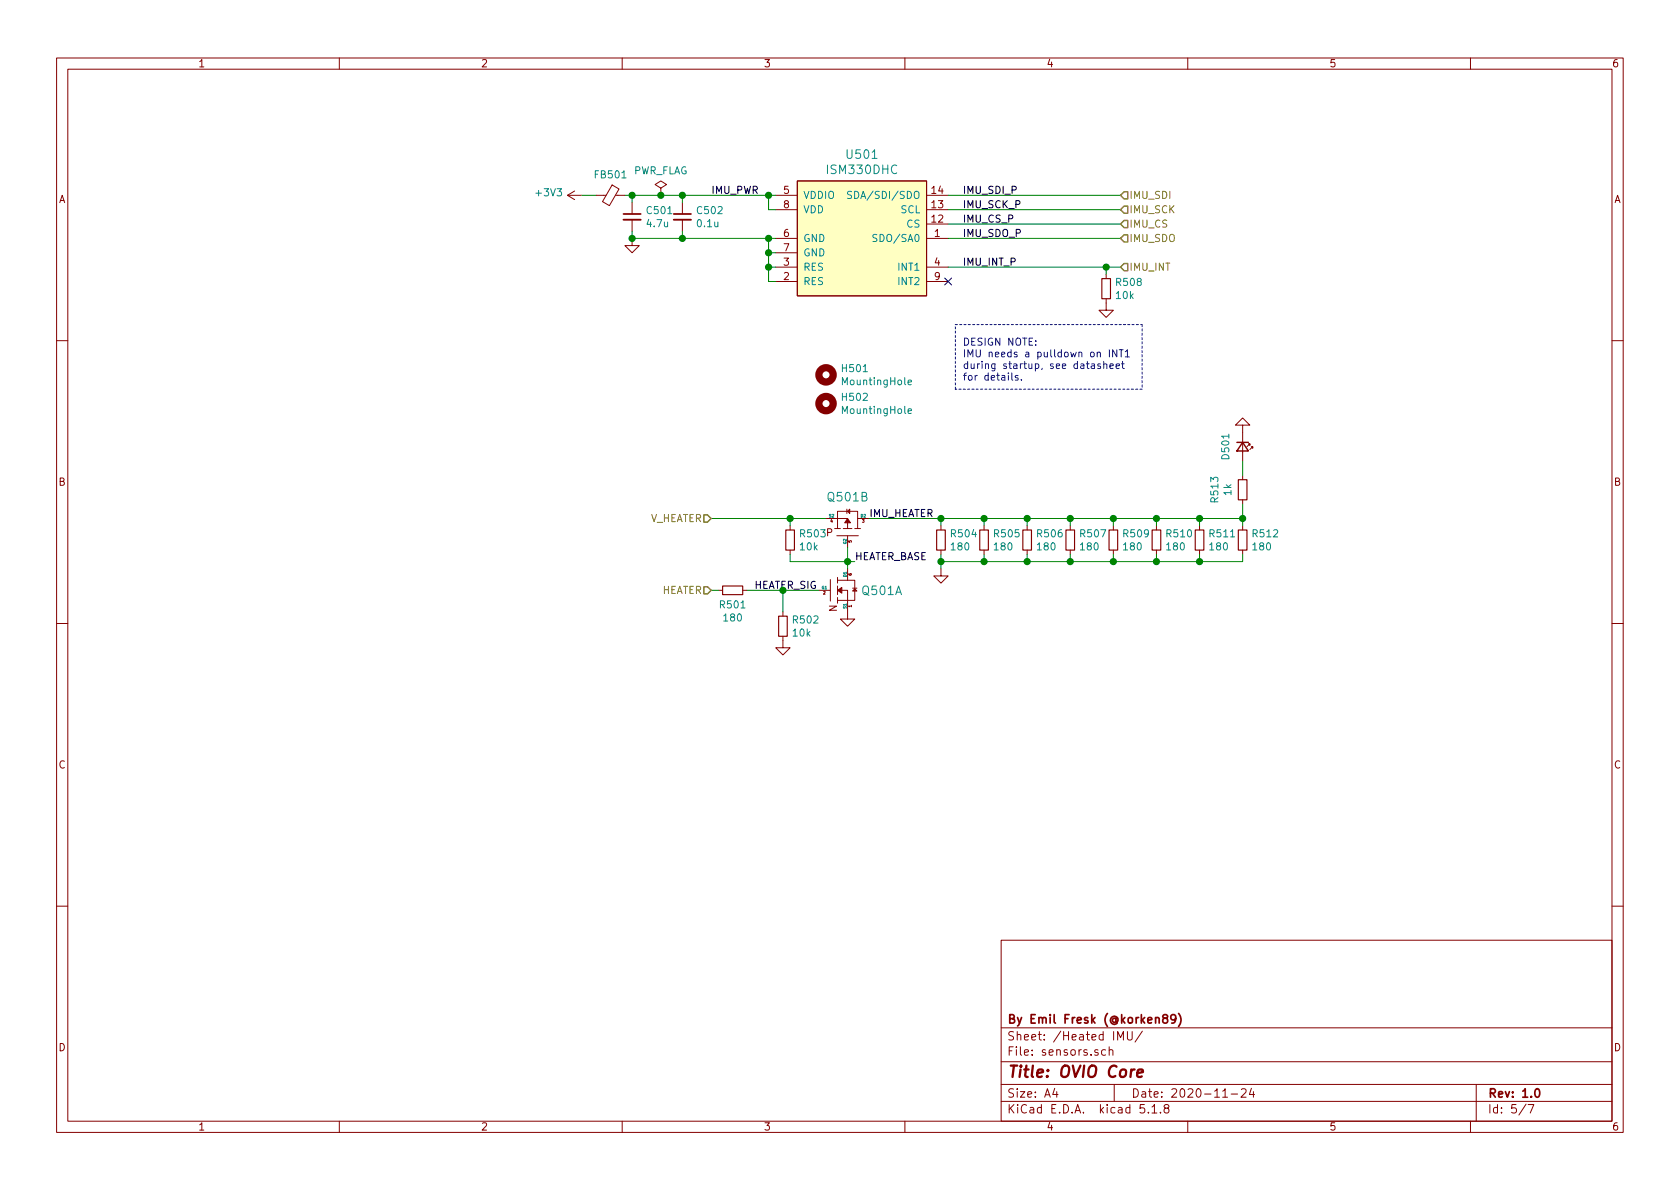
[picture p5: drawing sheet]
EESchema Schematic File Version 4
EELAYER 30 0
EELAYER END
$Descr A4 11693 8268
encoding utf-8
Sheet 5 7
Title "OVIO Core"
Date "2020-11-24"
Rev "1.0"
Comp "By Emil Fresk (@korken89)"
Comment1 ""
Comment2 ""
Comment3 ""
Comment4 ""
$EndDescr
$Comp
L Device:Ferrite_Bead_Small FB?
U 1 1
P 4250 1350
AR Path="/5D0C5174/5D47D336" Ref="FB?"  Part="1" 
AR Path="/5D47D336" Ref="FB?"  Part="1" 
AR Path="/5D4713CF/5D47D336" Ref="FB501"  Part="1" 
F 0 "FB501" V 4105 1350 50  0000 C CNN
F 1 "Ferrite_Bead_Small" V 4104 1350 50  0001 C CNN
F 2 "passive:R_0402" V 4180 1350 50  0001 C CNN
F 3 "~" H 4250 1350 50  0001 C CNN
F 4 "BLM15PX471SN1D" H 4250 1350 50  0001 C CNN "MFPN"
	1    4250 1350
	0    1    1    0   
$EndComp
$Comp
L Device:C_Small C?
U 1 1
P 4750 1500
AR Path="/5D47D33C" Ref="C?"  Part="1" 
AR Path="/5D1FE04F/5D47D33C" Ref="C?"  Part="1" 
AR Path="/5D0C5174/5D47D33C" Ref="C?"  Part="1" 
AR Path="/5D4713CF/5D47D33C" Ref="C502"  Part="1" 
F 0 "C502" H 4842 1546 50  0000 L CNN
F 1 "0.1u" H 4842 1455 50  0000 L CNN
F 2 "passive:C_0402" H 4750 1500 50  0001 C CNN
F 3 "~" H 4750 1500 50  0001 C CNN
	1    4750 1500
	1    0    0    -1  
$EndComp
$Comp
L power:GND #PWR?
U 1 1
P 4400 1650
AR Path="/5D47D342" Ref="#PWR?"  Part="1" 
AR Path="/5D0C5174/5D47D342" Ref="#PWR?"  Part="1" 
AR Path="/5D4713CF/5D47D342" Ref="#PWR0502"  Part="1" 
F 0 "#PWR0502" H 4400 1400 50  0001 C CNN
F 1 "GND" H 4405 1477 50  0001 C CNN
F 2 "" H 4400 1650 50  0001 C CNN
F 3 "" H 4400 1650 50  0001 C CNN
	1    4400 1650
	1    0    0    -1  
$EndComp
$Comp
L Device:C_Small C?
U 1 1
P 4400 1500
AR Path="/5D47D348" Ref="C?"  Part="1" 
AR Path="/5D0C5174/5D47D348" Ref="C?"  Part="1" 
AR Path="/5D4713CF/5D47D348" Ref="C501"  Part="1" 
F 0 "C501" H 4492 1546 50  0000 L CNN
F 1 "4.7u" H 4492 1455 50  0000 L CNN
F 2 "passive:C_0603" H 4400 1500 50  0001 C CNN
F 3 "~" H 4400 1500 50  0001 C CNN
	1    4400 1500
	1    0    0    -1  
$EndComp
Wire Wire Line
	4350 1350 4400 1350
Wire Wire Line
	4750 1400 4750 1350
Connection ~ 4750 1350
Wire Wire Line
	4400 1400 4400 1350
Connection ~ 4400 1350
Wire Wire Line
	4400 1350 4600 1350
Wire Wire Line
	4400 1600 4400 1650
Wire Wire Line
	4400 1650 4750 1650
Wire Wire Line
	4750 1650 4750 1600
Connection ~ 4400 1650
Connection ~ 4750 1650
Text Label 4950 1350 0    50   ~ 0
IMU_PWR
$Comp
L imu:ASM330LHH U501
U 1 1
P 5550 1250
F 0 "U501" H 6000 1437 60  0000 C CNN
F 1 "ISM330DHC" H 6000 1331 60  0000 C CNN
F 2 "lga:LGA-14-2.5x3" H 6000 1400 60  0001 C CNN
F 3 "https://www.st.com/resource/en/datasheet/ism330dhcx.pdf" H 6500 650 60  0001 C CNN
	1    5550 1250
	1    0    0    -1  
$EndComp
Wire Wire Line
	5400 1450 5350 1450
Wire Wire Line
	5350 1450 5350 1350
Connection ~ 5350 1350
Wire Wire Line
	5350 1350 5400 1350
Wire Wire Line
	5400 1950 5350 1950
Wire Wire Line
	5350 1950 5350 1850
Connection ~ 5350 1650
Wire Wire Line
	5350 1650 5400 1650
Wire Wire Line
	5400 1750 5350 1750
Connection ~ 5350 1750
Wire Wire Line
	5350 1750 5350 1650
Wire Wire Line
	5400 1850 5350 1850
Connection ~ 5350 1850
Wire Wire Line
	5350 1850 5350 1750
$Comp
L Device:R_Small R?
U 1 1
P 7700 2000
AR Path="/5D7D6E29/5D47D386" Ref="R?"  Part="1" 
AR Path="/5D0C5174/5D47D386" Ref="R?"  Part="1" 
AR Path="/5D1FE04F/5D47D386" Ref="R?"  Part="1" 
AR Path="/5D47D386" Ref="R?"  Part="1" 
AR Path="/5D4713CF/5D47D386" Ref="R508"  Part="1" 
F 0 "R508" H 7759 2046 50  0000 L CNN
F 1 "10k" H 7759 1955 50  0000 L CNN
F 2 "passive:R_0402" H 7700 2000 50  0001 C CNN
F 3 "~" H 7700 2000 50  0001 C CNN
	1    7700 2000
	1    0    0    -1  
$EndComp
$Comp
L power:GND #PWR?
U 1 1
P 7700 2100
AR Path="/5D47D38C" Ref="#PWR?"  Part="1" 
AR Path="/5D0C5174/5D47D38C" Ref="#PWR?"  Part="1" 
AR Path="/5D4713CF/5D47D38C" Ref="#PWR0506"  Part="1" 
F 0 "#PWR0506" H 7700 1850 50  0001 C CNN
F 1 "GND" H 7705 1927 50  0001 C CNN
F 2 "" H 7700 2100 50  0001 C CNN
F 3 "" H 7700 2100 50  0001 C CNN
	1    7700 2100
	1    0    0    -1  
$EndComp
Wire Wire Line
	7700 1900 7700 1850
NoConn ~ 6600 1950
$Comp
L power:+3V3 #PWR?
U 1 1
P 4050 1350
AR Path="/5D0C5174/5D4A3AD2" Ref="#PWR?"  Part="1" 
AR Path="/5D4713CF/5D4A3AD2" Ref="#PWR0501"  Part="1" 
F 0 "#PWR0501" H 4050 1200 50  0001 C CNN
F 1 "+3V3" V 4065 1478 50  0000 L CNN
F 2 "" H 4050 1350 50  0001 C CNN
F 3 "" H 4050 1350 50  0001 C CNN
	1    4050 1350
	0    -1   -1   0   
$EndComp
Wire Wire Line
	4050 1350 4150 1350
Text HLabel 7800 1350 2    50   Input ~ 0
IMU_SDI
Text HLabel 7800 1650 2    50   Input ~ 0
IMU_SDO
Text HLabel 7800 1450 2    50   Input ~ 0
IMU_SCK
Text HLabel 7800 1550 2    50   Input ~ 0
IMU_CS
Text HLabel 7800 1850 2    50   Input ~ 0
IMU_INT
Text Notes 6700 2650 0    50   ~ 0
DESIGN NOTE:\nIMU needs a pulldown on INT1\nduring startup, see datasheet\nfor details.
Wire Notes Line
	6650 2250 7950 2250
Wire Notes Line
	7950 2250 7950 2700
Wire Notes Line
	7950 2700 6650 2700
Wire Notes Line
	6650 2700 6650 2250
Text Label 6700 1350 0    50   ~ 0
IMU_SDI_P
Text Label 6700 1450 0    50   ~ 0
IMU_SCK_P
Text Label 6700 1550 0    50   ~ 0
IMU_CS_P
Text Label 6700 1650 0    50   ~ 0
IMU_SDO_P
Text Label 6700 1850 0    50   ~ 0
IMU_INT_P
Text HLabel 4950 4100 0    50   Input ~ 0
HEATER
$Comp
L mosfet:NTZD3155C Q501
U 1 1
P 5900 4100
F 0 "Q501" H 5992 4100 60  0000 L CNN
F 1 "NTZD3155C" H 5992 4047 60  0001 L CNN
F 2 "sot:SOT-563" H 5800 3720 60  0001 C CNN
F 3 "https://www.onsemi.com/pub/Collateral/NTZD3155C-D.PDF" H 5900 3820 60  0001 C CNN
F 4 "‎NTZD3155CT2G‎" H 5900 4100 50  0001 C CNN "MFPN"
	1    5900 4100
	1    0    0    -1  
$EndComp
$Comp
L mosfet:NTZD3155C Q501
U 2 1
P 5900 3600
F 0 "Q501" V 6046 3600 60  0000 C CNN
F 1 "NTZD3155C" V 6046 3600 60  0001 C CNN
F 2 "sot:SOT-563" H 5800 3220 60  0001 C CNN
F 3 "https://www.onsemi.com/pub/Collateral/NTZD3155C-D.PDF" H 5900 3320 60  0001 C CNN
F 4 "‎NTZD3155CT2G‎" H 5900 3600 50  0001 C CNN "MFPN"
	2    5900 3600
	0    1    -1   0   
$EndComp
$Comp
L power:GND #PWR?
U 1 1
P 5900 4250
AR Path="/5D4BC3E1" Ref="#PWR?"  Part="1" 
AR Path="/5D0C5174/5D4BC3E1" Ref="#PWR?"  Part="1" 
AR Path="/5D4713CF/5D4BC3E1" Ref="#PWR0504"  Part="1" 
F 0 "#PWR0504" H 5900 4000 50  0001 C CNN
F 1 "GND" H 5905 4077 50  0001 C CNN
F 2 "" H 5900 4250 50  0001 C CNN
F 3 "" H 5900 4250 50  0001 C CNN
	1    5900 4250
	1    0    0    -1  
$EndComp
$Comp
L Device:R_Small R?
U 1 1
P 5100 4100
AR Path="/5D7D6E29/5D4BCCF8" Ref="R?"  Part="1" 
AR Path="/5D0C5174/5D4BCCF8" Ref="R?"  Part="1" 
AR Path="/5D1FE04F/5D4BCCF8" Ref="R?"  Part="1" 
AR Path="/5D4BCCF8" Ref="R?"  Part="1" 
AR Path="/5D4713CF/5D4BCCF8" Ref="R501"  Part="1" 
F 0 "R501" V 4996 4100 50  0000 C CNN
F 1 "180" V 4905 4100 50  0000 C CNN
F 2 "passive:R_0402" H 5100 4100 50  0001 C CNN
F 3 "~" H 5100 4100 50  0001 C CNN
	1    5100 4100
	0    1    -1   0   
$EndComp
Wire Wire Line
	4950 4100 5000 4100
Wire Wire Line
	5200 4100 5450 4100
$Comp
L power:GND #PWR?
U 1 1
P 5450 4450
AR Path="/5D4BE5CA" Ref="#PWR?"  Part="1" 
AR Path="/5D0C5174/5D4BE5CA" Ref="#PWR?"  Part="1" 
AR Path="/5D4713CF/5D4BE5CA" Ref="#PWR0503"  Part="1" 
F 0 "#PWR0503" H 5450 4200 50  0001 C CNN
F 1 "GND" H 5455 4277 50  0001 C CNN
F 2 "" H 5450 4450 50  0001 C CNN
F 3 "" H 5450 4450 50  0001 C CNN
	1    5450 4450
	1    0    0    -1  
$EndComp
Wire Wire Line
	5450 4100 5450 4250
Connection ~ 5450 4100
Wire Wire Line
	5450 4100 5700 4100
$Comp
L Device:R_Small R?
U 1 1
P 5500 3750
AR Path="/5D7D6E29/5D4BF2FD" Ref="R?"  Part="1" 
AR Path="/5D0C5174/5D4BF2FD" Ref="R?"  Part="1" 
AR Path="/5D1FE04F/5D4BF2FD" Ref="R?"  Part="1" 
AR Path="/5D4BF2FD" Ref="R?"  Part="1" 
AR Path="/5D4713CF/5D4BF2FD" Ref="R503"  Part="1" 
F 0 "R503" H 5559 3796 50  0000 L CNN
F 1 "10k" H 5559 3705 50  0000 L CNN
F 2 "passive:R_0402" H 5500 3750 50  0001 C CNN
F 3 "~" H 5500 3750 50  0001 C CNN
	1    5500 3750
	1    0    0    -1  
$EndComp
Wire Wire Line
	5750 3600 5500 3600
Wire Wire Line
	5500 3600 5500 3650
Wire Wire Line
	5500 3850 5500 3900
Wire Wire Line
	5500 3900 5900 3900
Wire Wire Line
	5900 3900 5900 3950
Wire Wire Line
	5900 3900 5900 3800
Connection ~ 5900 3900
Connection ~ 5500 3600
$Comp
L Device:R_Small R?
U 1 1
P 6550 3750
AR Path="/5D7D6E29/5D4C3470" Ref="R?"  Part="1" 
AR Path="/5D0C5174/5D4C3470" Ref="R?"  Part="1" 
AR Path="/5D1FE04F/5D4C3470" Ref="R?"  Part="1" 
AR Path="/5D4C3470" Ref="R?"  Part="1" 
AR Path="/5D4713CF/5D4C3470" Ref="R504"  Part="1" 
F 0 "R504" H 6491 3796 50  0000 R CNN
F 1 "180" H 6491 3705 50  0000 R CNN
F 2 "passive:R_0402" H 6550 3750 50  0001 C CNN
F 3 "~" H 6550 3750 50  0001 C CNN
	1    6550 3750
	-1   0    0    -1  
$EndComp
$Comp
L Device:R_Small R?
U 1 1
P 6850 3750
AR Path="/5D7D6E29/5D4C4EA0" Ref="R?"  Part="1" 
AR Path="/5D0C5174/5D4C4EA0" Ref="R?"  Part="1" 
AR Path="/5D1FE04F/5D4C4EA0" Ref="R?"  Part="1" 
AR Path="/5D4C4EA0" Ref="R?"  Part="1" 
AR Path="/5D4713CF/5D4C4EA0" Ref="R505"  Part="1" 
F 0 "R505" H 6791 3796 50  0000 R CNN
F 1 "180" H 6791 3705 50  0000 R CNN
F 2 "passive:R_0402" H 6850 3750 50  0001 C CNN
F 3 "~" H 6850 3750 50  0001 C CNN
	1    6850 3750
	-1   0    0    -1  
$EndComp
$Comp
L Device:R_Small R?
U 1 1
P 7150 3750
AR Path="/5D7D6E29/5D4C50A2" Ref="R?"  Part="1" 
AR Path="/5D0C5174/5D4C50A2" Ref="R?"  Part="1" 
AR Path="/5D1FE04F/5D4C50A2" Ref="R?"  Part="1" 
AR Path="/5D4C50A2" Ref="R?"  Part="1" 
AR Path="/5D4713CF/5D4C50A2" Ref="R506"  Part="1" 
F 0 "R506" H 7091 3796 50  0000 R CNN
F 1 "180" H 7091 3705 50  0000 R CNN
F 2 "passive:R_0402" H 7150 3750 50  0001 C CNN
F 3 "~" H 7150 3750 50  0001 C CNN
	1    7150 3750
	-1   0    0    -1  
$EndComp
$Comp
L Device:R_Small R?
U 1 1
P 7450 3750
AR Path="/5D7D6E29/5D4C62AF" Ref="R?"  Part="1" 
AR Path="/5D0C5174/5D4C62AF" Ref="R?"  Part="1" 
AR Path="/5D1FE04F/5D4C62AF" Ref="R?"  Part="1" 
AR Path="/5D4C62AF" Ref="R?"  Part="1" 
AR Path="/5D4713CF/5D4C62AF" Ref="R507"  Part="1" 
F 0 "R507" H 7391 3796 50  0000 R CNN
F 1 "180" H 7391 3705 50  0000 R CNN
F 2 "passive:R_0402" H 7450 3750 50  0001 C CNN
F 3 "~" H 7450 3750 50  0001 C CNN
	1    7450 3750
	-1   0    0    -1  
$EndComp
$Comp
L Device:R_Small R?
U 1 1
P 7750 3750
AR Path="/5D7D6E29/5D4C62B5" Ref="R?"  Part="1" 
AR Path="/5D0C5174/5D4C62B5" Ref="R?"  Part="1" 
AR Path="/5D1FE04F/5D4C62B5" Ref="R?"  Part="1" 
AR Path="/5D4C62B5" Ref="R?"  Part="1" 
AR Path="/5D4713CF/5D4C62B5" Ref="R509"  Part="1" 
F 0 "R509" H 7691 3796 50  0000 R CNN
F 1 "180" H 7691 3705 50  0000 R CNN
F 2 "passive:R_0402" H 7750 3750 50  0001 C CNN
F 3 "~" H 7750 3750 50  0001 C CNN
	1    7750 3750
	-1   0    0    -1  
$EndComp
$Comp
L Device:R_Small R?
U 1 1
P 8050 3750
AR Path="/5D7D6E29/5D4C62BB" Ref="R?"  Part="1" 
AR Path="/5D0C5174/5D4C62BB" Ref="R?"  Part="1" 
AR Path="/5D1FE04F/5D4C62BB" Ref="R?"  Part="1" 
AR Path="/5D4C62BB" Ref="R?"  Part="1" 
AR Path="/5D4713CF/5D4C62BB" Ref="R510"  Part="1" 
F 0 "R510" H 7991 3796 50  0000 R CNN
F 1 "180" H 7991 3705 50  0000 R CNN
F 2 "passive:R_0402" H 8050 3750 50  0001 C CNN
F 3 "~" H 8050 3750 50  0001 C CNN
	1    8050 3750
	-1   0    0    -1  
$EndComp
$Comp
L Device:R_Small R?
U 1 1
P 8350 3750
AR Path="/5D7D6E29/5D4C7858" Ref="R?"  Part="1" 
AR Path="/5D0C5174/5D4C7858" Ref="R?"  Part="1" 
AR Path="/5D1FE04F/5D4C7858" Ref="R?"  Part="1" 
AR Path="/5D4C7858" Ref="R?"  Part="1" 
AR Path="/5D4713CF/5D4C7858" Ref="R511"  Part="1" 
F 0 "R511" H 8291 3796 50  0000 R CNN
F 1 "180" H 8291 3705 50  0000 R CNN
F 2 "passive:R_0402" H 8350 3750 50  0001 C CNN
F 3 "~" H 8350 3750 50  0001 C CNN
	1    8350 3750
	-1   0    0    -1  
$EndComp
$Comp
L Device:R_Small R?
U 1 1
P 8650 3750
AR Path="/5D7D6E29/5D4C785E" Ref="R?"  Part="1" 
AR Path="/5D0C5174/5D4C785E" Ref="R?"  Part="1" 
AR Path="/5D1FE04F/5D4C785E" Ref="R?"  Part="1" 
AR Path="/5D4C785E" Ref="R?"  Part="1" 
AR Path="/5D4713CF/5D4C785E" Ref="R512"  Part="1" 
F 0 "R512" H 8591 3796 50  0000 R CNN
F 1 "180" H 8591 3705 50  0000 R CNN
F 2 "passive:R_0402" H 8650 3750 50  0001 C CNN
F 3 "~" H 8650 3750 50  0001 C CNN
	1    8650 3750
	-1   0    0    -1  
$EndComp
$Comp
L power:GND #PWR?
U 1 1
P 6550 3950
AR Path="/5D4C8104" Ref="#PWR?"  Part="1" 
AR Path="/5D0C5174/5D4C8104" Ref="#PWR?"  Part="1" 
AR Path="/5D4713CF/5D4C8104" Ref="#PWR0505"  Part="1" 
F 0 "#PWR0505" H 6550 3700 50  0001 C CNN
F 1 "GND" H 6555 3777 50  0001 C CNN
F 2 "" H 6550 3950 50  0001 C CNN
F 3 "" H 6550 3950 50  0001 C CNN
	1    6550 3950
	1    0    0    -1  
$EndComp
Wire Wire Line
	6550 3850 6550 3900
Wire Wire Line
	6550 3900 6850 3900
Connection ~ 6550 3900
Wire Wire Line
	6550 3900 6550 3950
Wire Wire Line
	8650 3850 8650 3900
Wire Wire Line
	8350 3850 8350 3900
Connection ~ 8350 3900
Wire Wire Line
	8350 3900 8650 3900
Wire Wire Line
	8050 3850 8050 3900
Connection ~ 8050 3900
Wire Wire Line
	8050 3900 8350 3900
Wire Wire Line
	7750 3850 7750 3900
Connection ~ 7750 3900
Wire Wire Line
	7750 3900 8050 3900
Wire Wire Line
	7450 3850 7450 3900
Connection ~ 7450 3900
Wire Wire Line
	7450 3900 7750 3900
Wire Wire Line
	7150 3850 7150 3900
Connection ~ 7150 3900
Wire Wire Line
	7150 3900 7450 3900
Wire Wire Line
	6850 3850 6850 3900
Connection ~ 6850 3900
Wire Wire Line
	6850 3900 7150 3900
Wire Wire Line
	6050 3600 6550 3600
Wire Wire Line
	8650 3650 8650 3600
Wire Wire Line
	8350 3650 8350 3600
Connection ~ 8350 3600
Wire Wire Line
	8350 3600 8650 3600
Wire Wire Line
	8050 3650 8050 3600
Connection ~ 8050 3600
Wire Wire Line
	8050 3600 8350 3600
Wire Wire Line
	7750 3650 7750 3600
Connection ~ 7750 3600
Wire Wire Line
	7750 3600 8050 3600
Wire Wire Line
	7450 3650 7450 3600
Connection ~ 7450 3600
Wire Wire Line
	7450 3600 7750 3600
Wire Wire Line
	7150 3650 7150 3600
Connection ~ 7150 3600
Wire Wire Line
	7150 3600 7450 3600
Wire Wire Line
	6850 3650 6850 3600
Connection ~ 6850 3600
Wire Wire Line
	6850 3600 7150 3600
Wire Wire Line
	6550 3650 6550 3600
Connection ~ 6550 3600
Wire Wire Line
	6550 3600 6850 3600
Text Label 6050 3600 0    50   ~ 0
IMU_HEATER
Text HLabel 4950 3600 0    50   Input ~ 0
V_HEATER
Wire Wire Line
	4950 3600 5500 3600
Text Label 5250 4100 0    50   ~ 0
HEATER_SIG
Connection ~ 7700 1850
Wire Wire Line
	7700 1850 7800 1850
$Comp
L Mechanical:MountingHole H501
U 1 1
P 5750 2600
F 0 "H501" H 5850 2646 50  0000 L CNN
F 1 "MountingHole" H 5850 2555 50  0000 L CNN
F 2 "MountingHole:MountingHole_2.2mm_M2" H 5750 2600 50  0001 C CNN
F 3 "~" H 5750 2600 50  0001 C CNN
	1    5750 2600
	1    0    0    -1  
$EndComp
$Comp
L Mechanical:MountingHole H502
U 1 1
P 5750 2800
F 0 "H502" H 5850 2846 50  0000 L CNN
F 1 "MountingHole" H 5850 2755 50  0000 L CNN
F 2 "MountingHole:MountingHole_2.2mm_M2" H 5750 2800 50  0001 C CNN
F 3 "~" H 5750 2800 50  0001 C CNN
	1    5750 2800
	1    0    0    -1  
$EndComp
Wire Wire Line
	6600 1350 7800 1350
Wire Wire Line
	6600 1450 7800 1450
Wire Wire Line
	6600 1550 7800 1550
Wire Wire Line
	6600 1650 7800 1650
Wire Wire Line
	6600 1850 7700 1850
Wire Wire Line
	4750 1350 5350 1350
Wire Wire Line
	4750 1650 5350 1650
$Comp
L Device:R_Small R?
U 1 1
P 5450 4350
AR Path="/5D7D6E29/5D4BE5C4" Ref="R?"  Part="1" 
AR Path="/5D0C5174/5D4BE5C4" Ref="R?"  Part="1" 
AR Path="/5D1FE04F/5D4BE5C4" Ref="R?"  Part="1" 
AR Path="/5D4BE5C4" Ref="R?"  Part="1" 
AR Path="/5D4713CF/5D4BE5C4" Ref="R502"  Part="1" 
F 0 "R502" H 5509 4396 50  0000 L CNN
F 1 "10k" H 5509 4305 50  0000 L CNN
F 2 "passive:R_0402" H 5450 4350 50  0001 C CNN
F 3 "~" H 5450 4350 50  0001 C CNN
	1    5450 4350
	1    0    0    -1  
$EndComp
$Comp
L Device:R_Small R?
U 1 1
P 8650 3400
AR Path="/5D80E8D8/5FD925A9" Ref="R?"  Part="1" 
AR Path="/5D421130/5FD925A9" Ref="R?"  Part="1" 
AR Path="/5D568428/5FD925A9" Ref="R?"  Part="1" 
AR Path="/5FD925A9" Ref="R?"  Part="1" 
AR Path="/5FCC988C/5FD925A9" Ref="R?"  Part="1" 
AR Path="/5D1FE04F/5FD925A9" Ref="R?"  Part="1" 
AR Path="/5D4713CF/5FD925A9" Ref="R513"  Part="1" 
F 0 "R513" V 8454 3400 50  0000 C CNN
F 1 "1k" V 8545 3400 50  0000 C CNN
F 2 "passive:R_0402" H 8650 3400 50  0001 C CNN
F 3 "~" H 8650 3400 50  0001 C CNN
	1    8650 3400
	1    0    0    1   
$EndComp
$Comp
L Device:LED_Small D?
U 1 1
P 8650 3100
AR Path="/5D1FE04F/5FD925AF" Ref="D?"  Part="1" 
AR Path="/5FD925AF" Ref="D?"  Part="1" 
AR Path="/5D4713CF/5FD925AF" Ref="D501"  Part="1" 
F 0 "D501" H 8650 2985 50  0000 C CNN
F 1 "LED_Small" H 8650 3244 50  0001 C CNN
F 2 "LED_SMD:LED_0402_1005Metric" V 8650 3100 50  0001 C CNN
F 3 "~" V 8650 3100 50  0001 C CNN
	1    8650 3100
	0    1    1    0   
$EndComp
Wire Wire Line
	8650 3300 8650 3200
$Comp
L power:GND #PWR?
U 1 1
P 8650 3000
AR Path="/5FD925B6" Ref="#PWR?"  Part="1" 
AR Path="/5D0C5174/5FD925B6" Ref="#PWR?"  Part="1" 
AR Path="/5D1FE04F/5FD925B6" Ref="#PWR?"  Part="1" 
AR Path="/5D4713CF/5FD925B6" Ref="#PWR0507"  Part="1" 
F 0 "#PWR0507" H 8650 2750 50  0001 C CNN
F 1 "GND" H 8655 2827 50  0001 C CNN
F 2 "" H 8650 3000 50  0001 C CNN
F 3 "" H 8650 3000 50  0001 C CNN
	1    8650 3000
	-1   0    0    1   
$EndComp
Wire Wire Line
	8650 3500 8650 3600
Connection ~ 8650 3600
Wire Wire Line
	5900 3900 5950 3900
Text Label 5950 3900 0    50   ~ 0
HEATER_BASE
$Comp
L power:PWR_FLAG #FLG0107
U 1 1
P 4600 1350
F 0 "#FLG0107" H 4600 1425 50  0001 C CNN
F 1 "PWR_FLAG" H 4600 1523 50  0000 C CNN
F 2 "" H 4600 1350 50  0001 C CNN
F 3 "~" H 4600 1350 50  0001 C CNN
	1    4600 1350
	1    0    0    -1  
$EndComp
Connection ~ 4600 1350
Wire Wire Line
	4600 1350 4750 1350
$EndSCHEMATC
